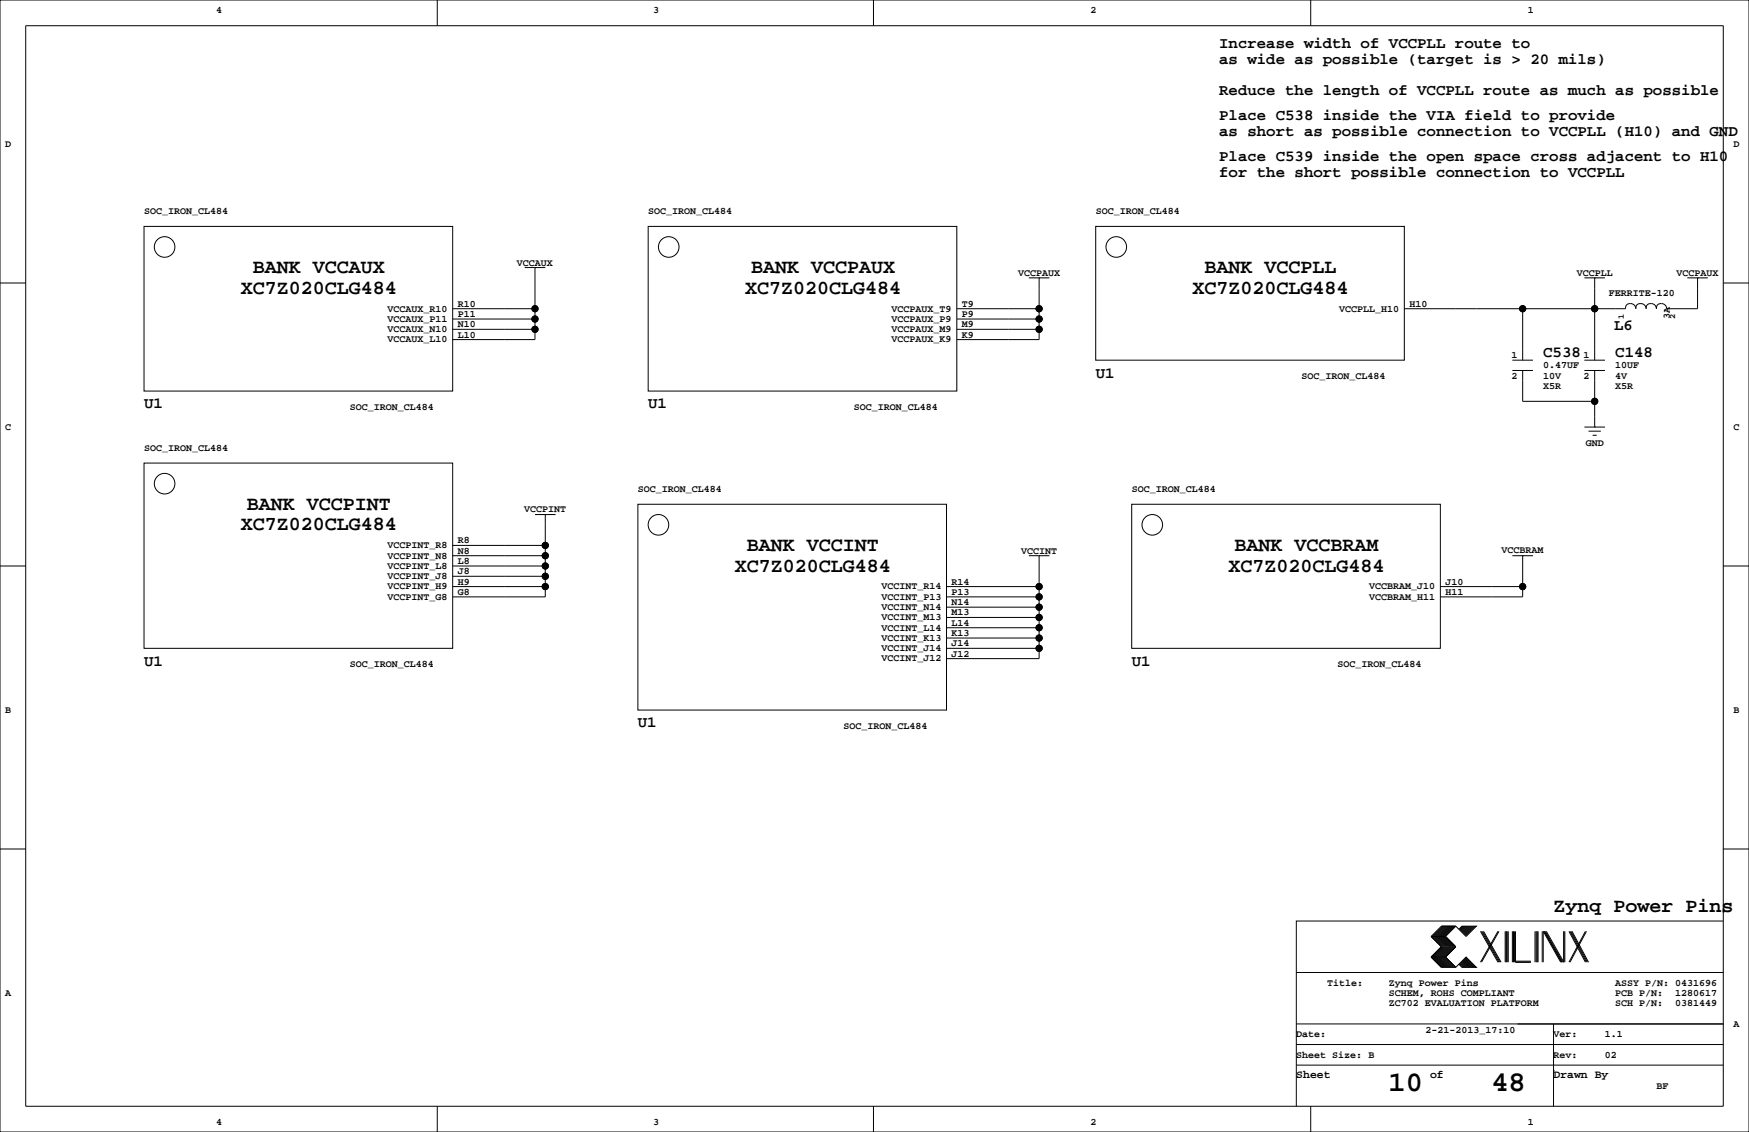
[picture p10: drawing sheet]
<svg xmlns="http://www.w3.org/2000/svg" width="432mm" height="279mm" viewBox="0 0 432 279" stroke-linecap="round" stroke-linejoin="round" font-family="sans-serif">
<g fill="none" stroke="#000" stroke-width=".25">
<path d="M0 0h431.8v279.4h-431.8zM6.3 6.4h419.1v266.6h-419.1zM107.9 0v6.4M215.6 0v6.4M323.6 0v6.4M35.6 55.9h76.2v40.6h-76.2zM160 55.9h76.2v40.6h-76.2zM270.5 55.9h76.2v33h-76.2zM0 69.8h6.3M111.8 78.7h20.3M111.8 76.2h20.3M129.5 66h5.1"/>
<path d="M132.1 66h.1M132.1 66v17.8h-20.3M236.2 78.7h20.3M236.2 76.2h20.3M254 68.6h5.1M256.5 68.6h.1M256.5 68.6v15.2h-20.3M346.7 76.2h54.6M375.9 76.2v12.7M391.2 68.6h5M393.7 68.6h.1M393.7 68.6v20.3"/>
<path d="M402.6 75a1.02 1.02 0 0 0-1.2 1.2M402.6 74.9a1.27 1.27 0 0 1 1.3 1.3M403.9 76.2a1.26 1.26 0 0 1 1.2-1.4 1.26 1.26 0 0 1 1.3 1.4M407.7 75a1.02 1.02 0 0 0-1.3 1.2M407.7 74.9a1.27 1.27 0 0 1 1.2 1.3M416.6 68.6h5M419.1 68.6v7.6h-7.6a1.26 1.26 0 0 0-1.3-1.3 1.26 1.26 0 0 0-1.2 1.3M419.1 68.6h.1M425.4 69.8h6.4M111.8 81.3h20.3M236.2 81.3h20.3M373.4 91.4h5.1"/>
<path d="M373.4 88.9h5.1M375.9 91.4v7.7h17.8M391.2 91.4h5M391.2 88.9h5M393.7 91.4v14M35.6 114.3h76.2v45.7h-76.2zM391.2 105.4h5M392.2 106.4h3M393.2 107.4h1M393.7 105.4h.1M0 139.7h6.3M111.8 137.2h22.8"/>
<path d="M111.8 139.7h22.8M111.8 134.6h22.8M132.1 127h5.1M134.6 127h.1M134.6 127v20.3h-22.8M157.5 124.5h76.2v50.8h-76.2zM254 137.2h5.1M256.5 137.2h.1M256.5 137.2v25.4h-22.8M279.4 124.5h76.2v35.5h-76.2zM373.4 137.2h5.1M375.9 137.2h.1"/>
<path d="M375.9 137.2v10.1h-20.3M425.4 139.7h6.4M111.8 144.8h22.8M111.8 142.2h22.8M233.7 147.3h22.8M233.7 144.8h22.8M233.7 149.9h22.8M233.7 152.4h22.8M233.7 154.9h22.8M233.7 157.5h22.8M355.6 144.8h20.3M233.7 160h22.8"/>
<path d="M0 209.5h6.3M425.4 209.5h6.4M353.3 236.2l2.6 2.6h3.5M353.3 231.1l2.6 2.6-2.6 2.5M353.3 236.2h3.6M353.3 231.1h3.6M356.1 228.6l-2.5 2.5 2.5 2.6-2.5 2.5 2.5 2.6M356.4 228.6l-2.6 2.5 2.6 2.6-2.6 2.5 2.6 2.6M356.6 228.6l-2.5 2.5 2.5 2.6-2.5 2.5 2.5 2.6M356.9 228.6l-2.6 2.5 2.6 2.6-2.6 2.5 2.6 2.6M356.9 231.1l2.5 2.6-2.5 2.5M356.9 236.2l2.5 2.6"/>
<path d="M357.1 228.6l-2.5 2.5 2.5 2.6-2.5 2.5 2.5 2.6M357.4 228.6l-2.6 2.5 2.6 2.6-2.6 2.5 2.6 2.6M357.6 228.6l-2.5 2.5 2.5 2.6-2.5 2.5 2.5 2.6M357.9 228.6l-2.6 2.5 2.6 2.6-2.6 2.5 2.6 2.6M358.1 228.6l-2.5 2.5 2.5 2.6-2.5 2.5 2.5 2.6M358.4 228.6l-2.5 2.5 2.5 2.6-2.5 2.5 2.5 2.6M358.6 228.6l-2.5 2.5 2.5 2.6-2.5 2.5 2.5 2.6M358.9 228.6l-2.5 2.5 2.5 2.6-2.5 2.5 2.5 2.6M359.2 228.6l-2.6 2.5 2.6 2.6-2.6 2.5 2.6 2.6M359.4 228.6l2.5 2.5 2.6-2.5h-3.6l-.7 .8M359.4 228.6h-3.5l-2.6 2.5M359.4 228.6l-2.5 2.5"/>
<path d="M360.2 238l.7 .8h3.6l-2.6-2.6-2.5 2.6M360.4 237.7l1 1.1M360.4 238l.8 .8M360.7 237.5l1.2 1.3M360.7 237.7l1 1.1M360.9 237.2l1.6 1.6M360.9 237.5l1.3 1.3M361.2 237l1.8 1.8M361.2 237.2l1.5 1.6M361.2 228.6l-.8 .8M361.4 236.7l2.1 2.1M361.4 237l1.8 1.8"/>
<path d="M361.4 228.6l-1 1M361.7 236.5l2.3 2.3M361.7 236.7l2 2.1M361.7 228.6l-1 1M361.9 236.5l2.3 2.3M361.9 228.6l-1.2 1.3M362.2 228.6l-1.3 1.3M362.5 228.6l-1.6 1.5M362.7 228.6l-1.5 1.5M363 228.6l-1.8 1.8M363.2 228.6l-1.8 1.8M363.5 228.6l-2.1 2"/>
<path d="M363.7 228.6l-2 2M364 228.6l-2.3 2.3M364.2 228.6l-2.3 2.3M365.5 229.9l4.3 7.6M365.8 229.9l4.3 7.6M366 229.9l4.3 7.6M366.3 229.9l4.3 7.6M369.8 229.9l-4.3 7.6M370.1 229.9l-4.3 7.6M371.6 229.9v7.6M371.9 229.9v7.6M372.1 229.9v7.6"/>
<path d="M372.4 229.9v7.6M373.4 229.9v7.6M373.6 229.9v7.6M373.9 229.9v7.6M374.1 229.9v7.6h3.9M374.1 237.2h3.9M379 229.9v7.6M379.2 229.9v7.6M379.5 229.9v7.6M379.7 229.9v7.6M380.7 229.9v7.6M381 237.5v-7.6l4.3 7.6"/>
<path d="M381.3 229.9l4.3 7.6M381.5 229.9l4.3 7.6M381.8 229.9l4.3 7.6v-7.6M386.3 229.9v7.6M387.3 229.9l4.1 7.6M387.6 229.9l4.1 7.6M387.9 229.9l4 7.6M388.1 229.9l4.1 7.6M391.4 229.9l-4.1 7.6M391.7 229.9l-4.1 7.6M425.4 227.3h-105.4v35.6M320 257.8h105.4"/>
<path d="M320 252.7h105.4M320 240h105.4M383.5 252.7v20.3M107.9 273v6.4M215.6 273v6.4M320 262.9v10.1M320 262.9h105.4M323.6 273v6.4M383.5 264.2h.1"/>
<circle cx="40.6" cy="61" r="2.54"/>
<circle cx="132.1" cy="78.7" r=".76"/>
<circle cx="132.1" cy="76.2" r=".76"/>
<circle cx="165.1" cy="61" r="2.54"/>
<circle cx="256.5" cy="78.7" r=".76"/>
<circle cx="256.5" cy="76.2" r=".76"/>
<circle cx="275.6" cy="61" r="2.54"/>
<circle cx="375.9" cy="76.2" r=".76"/>
<circle cx="393.7" cy="76.2" r=".76"/>
<circle cx="132.1" cy="81.3" r=".76"/>
<circle cx="256.5" cy="81.3" r=".76"/>
<circle cx="393.7" cy="99.1" r=".76"/>
<circle cx="40.6" cy="119.4" r="2.54"/>
<circle cx="134.6" cy="134.6" r=".76"/>
<circle cx="134.6" cy="139.7" r=".76"/>
<circle cx="134.6" cy="137.2" r=".76"/>
<circle cx="162.6" cy="129.5" r="2.54"/>
<circle cx="284.5" cy="129.5" r="2.54"/>
<circle cx="134.6" cy="144.8" r=".76"/>
<circle cx="134.6" cy="142.2" r=".76"/>
<circle cx="256.5" cy="144.8" r=".76"/>
<circle cx="256.5" cy="157.5" r=".76"/>
<circle cx="256.5" cy="147.3" r=".76"/>
<circle cx="256.5" cy="152.4" r=".76"/>
<circle cx="256.5" cy="154.9" r=".76"/>
<circle cx="256.5" cy="149.9" r=".76"/>
<circle cx="375.9" cy="144.8" r=".76"/>
<circle cx="256.5" cy="160" r=".76"/>
</g>
<g fill="#000" stroke="#000" stroke-width=".25">
<circle cx="132.1" cy="78.7" r=".76"/>
<circle cx="132.1" cy="76.2" r=".76"/>
<circle cx="256.5" cy="78.7" r=".76"/>
<circle cx="256.5" cy="76.2" r=".76"/>
<circle cx="375.9" cy="76.2" r=".76"/>
<circle cx="393.7" cy="76.2" r=".76"/>
<circle cx="132.1" cy="81.3" r=".76"/>
<circle cx="256.5" cy="81.3" r=".76"/>
<circle cx="393.7" cy="99.1" r=".76"/>
<circle cx="134.6" cy="134.6" r=".76"/>
<circle cx="134.6" cy="139.7" r=".76"/>
<circle cx="134.6" cy="137.2" r=".76"/>
<circle cx="134.6" cy="144.8" r=".76"/>
<circle cx="134.6" cy="142.2" r=".76"/>
<circle cx="256.5" cy="144.8" r=".76"/>
<circle cx="256.5" cy="157.5" r=".76"/>
<circle cx="256.5" cy="147.3" r=".76"/>
<circle cx="256.5" cy="152.4" r=".76"/>
<circle cx="256.5" cy="154.9" r=".76"/>
<circle cx="256.5" cy="149.9" r=".76"/>
<circle cx="375.9" cy="144.8" r=".76"/>
<circle cx="256.5" cy="160" r=".76"/>
</g>
<g font-size="7.1">
<text x="342.8" y="269.3">10</text>
<text x="368.2" y="269.3">48</text>
</g>
<g font-size="4.9">
<text x="62.4" y="67.4">BANK VCCAUX</text>
<text x="185.4" y="67.4">BANK VCCPAUX</text>
<text x="297.4" y="67.4">BANK VCCPLL</text>
<text x="59.5" y="72.5">XC7Z020CLG484</text>
<text x="183.9" y="72.5">XC7Z020CLG484</text>
<text x="294.4" y="72.5">XC7Z020CLG484</text>
<text x="61" y="125.8">BANK VCCPINT</text>
<text x="59.5" y="130.9">XC7Z020CLG484</text>
<text x="184.4" y="136">BANK VCCINT</text>
<text x="304.8" y="136">BANK VCCBRAM</text>
<text x="181.4" y="141.1">XC7Z020CLG484</text>
<text x="303.3" y="141.1">XC7Z020CLG484</text>
<text x="383.5" y="225.1">Zynq Power Pins</text>
</g>
<g font-size="3.9">
<text x="301" y="11.9">Increase width of VCCPLL route to</text>
<text x="301" y="15.7">as wide as possible (target is &gt; 20 mils)</text>
<text x="301" y="23.3">Reduce the length of VCCPLL route as much as possible</text>
<text x="301" y="29.7">Place C538 inside the VIA field to provide</text>
<text x="301" y="33.5">as short as possible connection to VCCPLL (H10) and GND</text>
<text x="301" y="39.8">Place C539 inside the open space cross adjacent to H10</text>
<text x="301" y="43.7">for the short possible connection to VCCPLL</text>
<text x="398.5" y="81.5">L6</text>
<text x="381" y="88.1">C538</text>
<text x="398.8" y="88.1">C148</text>
<text x="270.5" y="93.2">U1</text>
<text x="35.6" y="100.8">U1</text>
<text x="160" y="100.8">U1</text>
<text x="35.6" y="164.3">U1</text>
<text x="279.4" y="164.3">U1</text>
<text x="157.5" y="179.5">U1</text>
</g>
<g font-size="2.8">
<text x="320" y="266.1">Sheet</text>
<text x="353.1" y="266.1">of</text>
<text x="383.5" y="266.1">Drawn By</text>
</g>
<g font-size="2.5">
<text x="53.3" y="3.3">4</text>
<text x="161.3" y="3.3">3</text>
<text x="269.2" y="3.3">2</text>
<text x="377.2" y="3.3">1</text>
<text x="1.3" y="36.3">D</text>
<text x="428" y="36.3">D</text>
<text x="35.6" y="52.8">SOC_IRON_CL484</text>
<text x="160" y="52.8">SOC_IRON_CL484</text>
<text x="270.5" y="52.8">SOC_IRON_CL484</text>
<text x="127.6" y="65.5">VCCAUX</text>
<text x="251.4" y="68.1">VCCPAUX</text>
<text x="389.3" y="68.1">VCCPLL</text>
<text x="413.9" y="68.1">VCCPAUX</text>
<text x="95.7" y="76.9">VCCAUX_R10</text>
<text x="113" y="75.7">R10</text>
<text x="220.1" y="76.9">VCCPAUX_T9</text>
<text x="237.5" y="75.7">T9</text>
<text x="330.6" y="76.9">VCCPLL_H10</text>
<text x="348" y="75.7">H10</text>
<text x="397.2" y="73">FERRITE-120</text>
<text x="95.7" y="82">VCCAUX_N10</text>
<text x="95.7" y="79.4">VCCAUX_P11</text>
<text x="113" y="83.3">L10</text>
<text x="113" y="80.8">N10</text>
<text x="113" y="78.2">P11</text>
<text x="220.1" y="82">VCCPAUX_M9</text>
<text x="220.1" y="79.4">VCCPAUX_P9</text>
<text x="237.5" y="83.3">K9</text>
<text x="237.5" y="80.8">M9</text>
<text x="237.5" y="78.2">P9</text>
<text x="412.2" y="78.7" transform="rotate(-90 412.2 78.7)">3A</text>
<text x="95.7" y="84.5">VCCAUX_L10</text>
<text x="220.1" y="84.5">VCCPAUX_K9</text>
<text x="373.2" y="88.4">1</text>
<text x="390.9" y="88.4">1</text>
<text x="321.3" y="93.5">SOC_IRON_CL484</text>
<text x="373.2" y="93.5">2</text>
<text x="381" y="90.9">0.47UF</text>
<text x="381" y="93.5">10V</text>
<text x="390.9" y="93.5">2</text>
<text x="398.8" y="90.9">10UF</text>
<text x="398.8" y="93.5">4V</text>
<text x="86.4" y="101.1">SOC_IRON_CL484</text>
<text x="210.8" y="101.1">SOC_IRON_CL484</text>
<text x="381" y="96">X5R</text>
<text x="398.8" y="96">X5R</text>
<text x="1.3" y="106.2">C</text>
<text x="428" y="106.2">C</text>
<text x="35.6" y="111.3">SOC_IRON_CL484</text>
<text x="391.5" y="110">GND</text>
<text x="157.5" y="121.4">SOC_IRON_CL484</text>
<text x="279.4" y="121.4">SOC_IRON_CL484</text>
<text x="129.4" y="126.5">VCCPINT</text>
<text x="95.7" y="137.9">VCCPINT_N8</text>
<text x="95.7" y="135.3">VCCPINT_R8</text>
<text x="113" y="136.7">N8</text>
<text x="113" y="134.1">R8</text>
<text x="252.1" y="136.7">VCCINT</text>
<text x="370.7" y="136.4">VCCBRAM</text>
<text x="95.7" y="142.9">VCCPINT_J8</text>
<text x="95.7" y="140.4">VCCPINT_L8</text>
<text x="113" y="141.7">J8</text>
<text x="113" y="139.2">L8</text>
<text x="95.7" y="148">VCCPINT_G8</text>
<text x="95.7" y="145.5">VCCPINT_H9</text>
<text x="113" y="146.8">G8</text>
<text x="113" y="144.3">H9</text>
<text x="217.6" y="148">VCCINT_P13</text>
<text x="217.6" y="145.5">VCCINT_R14</text>
<text x="234.9" y="149.4">N14</text>
<text x="234.9" y="146.8">P13</text>
<text x="234.9" y="144.3">R14</text>
<text x="338" y="148">VCCBRAM_H11</text>
<text x="338" y="145.5">VCCBRAM_J10</text>
<text x="356.9" y="146.8">H11</text>
<text x="356.9" y="144.3">J10</text>
<text x="217.6" y="155.6">VCCINT_L14</text>
<text x="217.6" y="153.1">VCCINT_M13</text>
<text x="217.6" y="150.6">VCCINT_N14</text>
<text x="234.9" y="154.4">L14</text>
<text x="234.9" y="151.9">M13</text>
<text x="217.6" y="160.7">VCCINT_J14</text>
<text x="217.6" y="158.2">VCCINT_K13</text>
<text x="234.9" y="159.5">J14</text>
<text x="234.9" y="157">K13</text>
<text x="86.4" y="164.6">SOC_IRON_CL484</text>
<text x="217.6" y="163.3">VCCINT_J12</text>
<text x="234.9" y="162.1">J12</text>
<text x="330.2" y="164.6">SOC_IRON_CL484</text>
<text x="1.3" y="176">B</text>
<text x="208.3" y="179.8">SOC_IRON_CL484</text>
<text x="428" y="176">B</text>
<text x="1.3" y="245.9">A</text>
<text x="327.7" y="243.3">Title:</text>
<text x="342.9" y="245.9">SCHEM, ROHS COMPLIANT</text>
<text x="342.9" y="243.3">Zynq Power Pins</text>
<text x="398.8" y="243.3">ASSY P/N: 0431696</text>
<text x="398.8" y="245.9">PCB P/N:</text>
<text x="413.6" y="245.9">1280617</text>
<text x="342.9" y="248.4">ZC702 EVALUATION PLATFORM</text>
<text x="398.8" y="248.4">SCH P/N:</text>
<text x="413.6" y="248.4">0381449</text>
<text x="320" y="256">Date:</text>
<text x="351.9" y="255">2-21-2013_17:10</text>
<text x="383.5" y="256">Ver:</text>
<text x="396.2" y="256">1.1</text>
<text x="428" y="253.5">A</text>
<text x="320" y="261.1">Sheet Size: B</text>
<text x="383.5" y="261.1">Rev:</text>
<text x="396.2" y="261.1">02</text>
<text x="408.9" y="268.7">BF</text>
<text x="53.3" y="277.6">4</text>
<text x="161.3" y="277.6">3</text>
<text x="269.2" y="277.6">2</text>
<text x="377.2" y="277.6">1</text>
</g>
<g font-size="2.1">
<text x="400.9" y="78.7" transform="rotate(-90 400.9 78.7)">1</text>
<text x="413.6" y="78.7" transform="rotate(-90 413.6 78.7)">2</text>
</g>
</svg>
